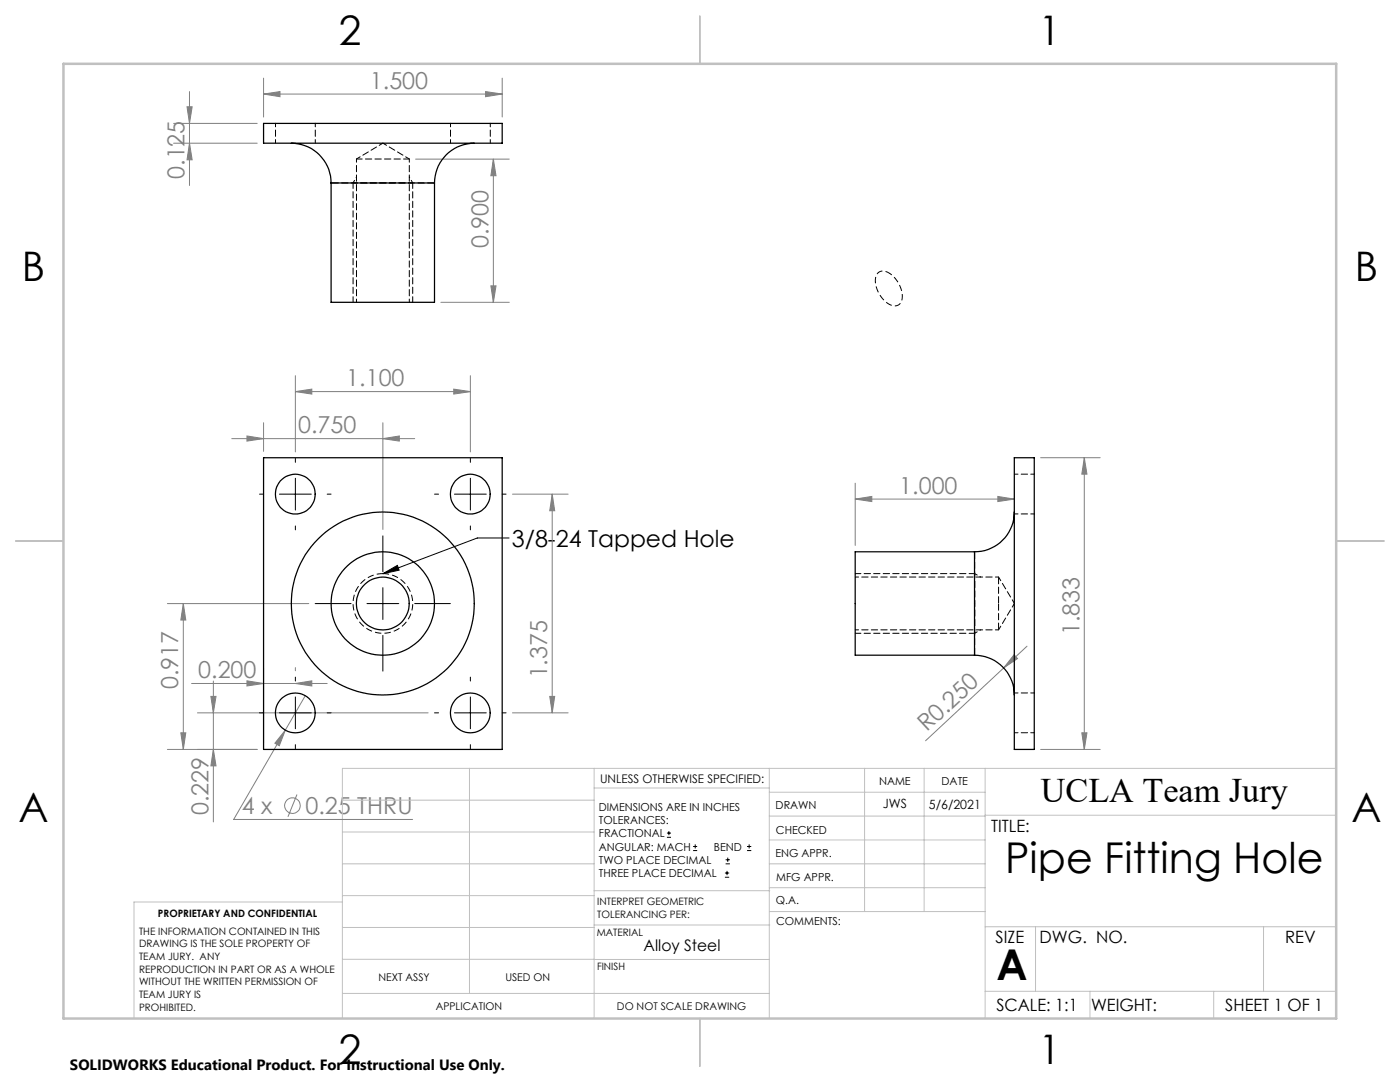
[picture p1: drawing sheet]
<svg xmlns="http://www.w3.org/2000/svg" width="279mm" height="216mm" viewBox="0 0 279 216" stroke-linecap="round" stroke-linejoin="round" font-family="sans-serif">
<g fill="none" stroke="#808080" stroke-width=".2">
<path d="M37.8 18.3v18.7M52.6 18.8l3.3-.5v1zM52.6 15.6v7.8M52.6 18.8h47.6M96.9 18.3l3.3 .5-3.3 .5zM100.2 15.6v7.8M34.6 24.6h16.7M34.6 28.6h16.7M37.3 21.3h1l-.5 3.3zM37.8 28.6l.5 3.3h-1zM82.9 31.7h18.7M98.5 31.7l.5 3.4h-1z"/>
<path d="M98.5 31.7v28.6M98 57h1l-.5 3.3zM58.9 78.1l3.3-.5v1zM58.9 75v15.2M58.9 78.1h35M88 60.3h13.6M90.6 77.6l3.3 .5-3.3 .5zM93.9 75v15.2M46.2 87.5h36.6M49.3 87l3.3 .5-3.3 .5zM52.6 84.3v5.8M76.4 87.5l3.3-.5v1z"/>
<path d="M76.4 84.3v21.4M102.3 98.6h11.1M110.2 98.6v43.6M110.2 98.6l.5 3.3h-1zM170.7 99.6l3.3-.5v1zM170.7 96.4v12.4M170.7 99.6h31.7M199.1 99.1l3.3 .5-3.3 .5zM207.7 91.3h11.9M216.4 91.3l.5 3.3h-1zM216.4 91.3v58.2M33.4 120.4h28.2"/>
<path d="M36.6 120.4v29.1M36.6 120.4l.5 3.3h-1zM38.2 136.4h27.1M42.1 139h1l-.5 3.2zM42.6 135.9v28.1M49.3 135.9l3.3 .5-3.3 .5zM52.6 133.2v15.1M58.9 136.4l3.3-.5v1zM58.9 133.2v.6M60.9 138.8l-14.3 24.7h35.7M109.7 139h1l-.5 3.2zM202.4 130.6l.7 .8-2.8 1.9z"/>
<path d="M205 128.9l-20.3 18.9M33.4 149.5h17.9M36.1 146.2h1l-.5 3.3zM39.4 142.2h46M42.6 149.5l.5 3.3h-1zM56.9 145.7l-1.2 3.1-.8-.5zM59.3 158.5l-1.8 4.5M102.3 142.2h11.1M207.7 149.5h11.9M215.9 146.2h1l-.5 3.3z"/>
<circle cx="58.4" cy="160.8" r="1.55"/>
</g>
<g fill="none" stroke="#000" stroke-width=".2">
<path d="M51.8 98.6h.8M55.8 98.6h6.3M58.9 91.4v.9M58.9 95.4v6.4M65.3 98.6h.8M86.7 98.6h.8M90.7 98.6h6.3M93.9 91.4v.9M93.9 95.4v6.4M100.2 98.6h.8M58.9 105v.7M76.4 114.5l2.9-1.7 .4 1z"/>
<path d="M76.4 106.9v7.2M76.4 117.3v6.3M93.9 105v.7M101.6 107.4h-6.4l-18.8 7.1M58.9 135.1v.8M58.9 139.1v6.3M62.9 120.4h7.2M73.2 120.4h6.4M76.4 126.8v7.1M82.8 120.4h7.1M93.9 135.1v.8M93.9 139.1v6.3"/>
<path d="M51.8 142.2h.8M55.8 142.2h6.3M58.9 148.6v.8M65.3 142.2h.8M86.7 142.2h.8M90.7 142.2h6.3M93.9 148.6v.8M100.2 142.2h.8M133.1 167.1h.8M133.1 166.2h.8M133.5 165.8v.9M138.3 169.7h.8"/>
<path d="M138.3 168.9h.8M138.7 168.5v.8M144.7 175h.8M144.7 174.2h.8M144.8 172.4h.9M144.8 171.6h.9M145.1 173.8v.8M145.2 171.1v.9M149.1 169.7h.8M149.1 168.9h.8M149.5 168.5v.8"/>
</g>
<path d="M76.4 114.5a6 6 0 0 1 5.2 8.8 6 6 0 0 1-10.2 .3 6 6 0 0 1 4.7-9.1h.3" fill="none" stroke="#000" stroke-width=".2" stroke-dasharray="1.3 .6" stroke-linecap="butt"/>
<path d="M177.4 54.5a5.4 5.4 0 0 1 2.5 5.7 1.75 1.75 0 0 1-2.9 .2 5.4 5.4 0 0 1-2.1-5.5 1.6 1.6 0 0 1 2.5-.4" fill="none" stroke="#000" stroke-width=".2" stroke-dasharray="1.3 .6" stroke-dashoffset=".6" stroke-linecap="butt"/>
<g fill="none" stroke="#c0c0c0" stroke-width=".2">
<path d="M68.3 159.7h50.3M93.7 153.3v44.9M118.6 153.3v49.9M118.6 157.2h34.9M153.5 153.3v49.9M153.5 158.1h43.1M172.5 153.3v28.6M184.4 153.3v28.6M196.6 153.3v49.9M266.7 153.3h-198.4v49.9M68.3 178.7h50.3M68.3 172.4h50.3"/>
<path d="M68.3 166h50.3M68.3 180h-41.6v23.2M118.6 177.7h35M153.5 167.6h43.1M153.5 162.8h43.1M153.5 172.4h43.1M153.5 177.1h43.1M196.6 162.7h70.1M68.3 198.2h85.2M68.3 191.4l85.2 .1M68.3 185.1h50.3M118.6 184.6h35"/>
<path d="M153.6 181.9h43M196.6 197.8h70.1M196.6 184.9h70.1M206.7 184.9v12.9M217.5 197.8v5.4M242.2 197.8v5.4M252.2 184.9v12.9"/>
</g>
<path d="M139.7 3.2v9.5M3.1 107.9h9.6M266.7 107.9h9.5M139.7 203.2v9.6" fill="none" stroke="#c0c0c0" stroke-width=".25"/>
<path d="M12.7 12.7h254v190.5h-254z" fill="none" stroke="#c0c0c0" stroke-width=".5"/>
<path d="M70.5 60.3v-23.8M82.4 60.3v-23.8M170.7 114.5h23.8M170.7 126.4h23.8" fill="none" stroke="#000" stroke-width=".2" stroke-dasharray="1.3 .6" stroke-dashoffset=".2"/>
<path d="M70.5 36.5l.6-1.2M82.4 36.5l-.7-1.2M194.5 114.5l1.2 .6M194.5 126.4l1.2-.7" fill="none" stroke="#000" stroke-width=".2" stroke-dasharray="1.3 .6" stroke-dashoffset=".7"/>
<path d="M82.4 36.5h-11.9M194.5 126.4v-11.9" fill="none" stroke="#000" stroke-width=".2" stroke-dasharray="1.3 .6" stroke-dashoffset=".4"/>
<g fill="#808080">
<path d="M202.4 130.6l.7 .8-2.8 1.9z"/>
<path d="M76.4 87.5l3.3-.5v1zM49.3 87l3.3 .5-3.3 .5z"/>
<path d="M56.9 145.7l-2 2.6 .8 .5zM49.3 135.9l3.3 .5-3.3 .5zM58.9 136.4l3.3-.5v1zM58.9 78.1l3.3-.5v1zM90.6 77.6l3.3 .5-3.3 .5zM170.7 99.6l3.3-.5v1zM199.1 99.1l3.3 .5-3.3 .5zM52.6 18.8l3.3-.5v1zM96.9 18.3l3.3 .5-3.3 .5z"/>
<path d="M42.6 149.5l.5 3.3h-1zM42.1 139h1l-.5 3.2zM109.7 139h1l-.5 3.2zM110.2 98.6l.5 3.3h-1z"/>
<path d="M36.6 120.4l.5 3.3h-1zM36.1 146.2h1l-.5 3.3zM216.4 91.3l.5 3.3h-1zM215.9 146.2h1l-.5 3.3zM98.5 31.7l.5 3.4h-1zM98 57h1l-.5 3.3zM37.3 21.3h1l-.5 3.3zM37.8 28.6l.5 3.3h-1z"/>
</g>
<path d="M76.4 114.5l2.9-1.7 .4 1z" fill="#000"/>
<g fill="none" stroke="#000" stroke-width=".25">
<path d="M52.6 24.6h47.6v4h-47.6zM58.1 28.6a7.9 7.9 0 0 1 8 7.9M66.1 36.5v23.8h20.6v-23.8M66.1 36.5h20.6M94.7 28.6a7.9 7.9 0 0 0-8 7.9M52.6 91.3h47.6v58.2h-47.6zM202.4 91.3h4v58.2h-4zM194.5 110.1h-23.8v20.6h23.8M194.5 110.1v20.6M202.4 102.2a7.9 7.9 0 0 1-7.9 7.9M194.5 130.7a7.9 7.9 0 0 1 7.9 8"/>
<circle cx="58.9" cy="98.6" r="4"/>
<circle cx="93.9" cy="98.6" r="4"/>
<circle cx="76.4" cy="120.4" r="10.3"/>
<circle cx="76.4" cy="120.4" r="18.3"/>
<circle cx="76.4" cy="120.4" r="5.3"/>
<circle cx="58.9" cy="142.3" r="4"/>
<circle cx="93.9" cy="142.3" r="4"/>
</g>
<path d="M199.3 120.4v-5.3M199.3 125.7v-5.3" fill="none" stroke="#000" stroke-width=".2" stroke-dasharray="1.3 .6" stroke-dashoffset="-.1"/>
<path d="M55 24.6v4M62.9 28.6v-4M71.1 31.7v28.6M89.9 24.6v4M97.8 28.6v-4M81.7 60.3v-28.6M206.4 94.6h-3.9M199.3 115.1h-28.6M202.5 102.6h3.9M170.7 125.7h28.6M206.4 138.3h-3.9M202.5 146.2h3.9" fill="none" stroke="#000" stroke-width=".2" stroke-dasharray="1.3 .6" stroke-dashoffset=".6"/>
<path d="M76.4 28.6l-5.3 3.1M81.7 31.7l-5.3-3.1M199.3 125.7l3.2-5.3M202.5 120.4l-3.2-5.3" fill="none" stroke="#000" stroke-width=".2" stroke-dasharray="1.3 .6" stroke-dashoffset=".4"/>
<path d="M66.1 36.5h20.6M194.5 110.1v20.6" fill="none" stroke="#000" stroke-width=".2" stroke-dasharray="1.3 .6" stroke-dashoffset="-.2"/>
<path d="M81.7 31.7h-10.6" fill="none" stroke="#000" stroke-width=".2" stroke-dasharray="1.3 .6" stroke-dashoffset=".1"/>
<g font-size="8.5">
<text x="200.6" y="174.2">Pipe Fitting Hole</text>
<text x="198.9" y="195.5">A</text>
</g>
<g font-size="8.1">
<text x="67.6" y="8.9">2</text>
<text x="207.3" y="8.9">1</text>
<text x="4.4" y="56.1">B</text>
<text x="270.4" y="56.1">B</text>
<text x="3.7" y="164.1">A</text>
<text x="269.7" y="164.1">A</text>
<text x="67.6" y="212.4">2</text>
<text x="207.3" y="212.4">1</text>
</g>
<text font-size="6.9" x="207.7" y="160.1">UCLA Team Jury</text>
<g font-size="4.7" fill="#808080">
<text x="73.8" y="17.7">1.500</text>
<text x="36.8" y="35.7" transform="rotate(-90 36.8 35.7)">0.125</text>
<text x="97.5" y="49.6" transform="rotate(-90 97.5 49.6)">0.900</text>
<text x="69.1" y="77.1">1.100</text>
<text x="59.5" y="86.5">0.750</text>
<text x="179.5" y="98.5">1.000</text>
<text x="215.4" y="126.8" transform="rotate(-90 215.4 126.8)">1.833</text>
<text x="35.6" y="137.5" transform="rotate(-90 35.6 137.5)">0.917</text>
<text x="39.6" y="135.3">0.200</text>
<text x="109.2" y="135.4" transform="rotate(-90 109.2 135.4)">1.375</text>
<text x="185" y="146.2" transform="rotate(-43 185 146.2)">R0.250</text>
<text x="41.6" y="162.7" transform="rotate(-90 41.6 162.7)">0.229</text>
<text x="48.3" y="162.4">4 x</text>
<text x="61" y="162.4">0.25 THRU</text>
</g>
<text font-size="4.7" x="102.1" y="109.1">3/8-24 Tapped Hole</text>
<g font-size="3.4">
<text x="197.8" y="166">TITLE:</text>
<text x="198.7" y="188.1">SIZE</text>
<text x="207.5" y="188.1">DWG. NO.</text>
<text x="256.5" y="188.2">REV</text>
<text x="198.8" y="201.7">SCALE: 1:1</text>
<text x="217.7" y="201.8">WEIGHT:</text>
<text x="244.5" y="201.7">SHEET 1 OF 1</text>
</g>
<text font-size="3.2" x="128.5" y="189.8">Alloy Steel</text>
<text font-size="3" x="14" y="213.5">SOLIDWORKS Educational Product. For Instructional Use Only.</text>
<g font-size="2.5">
<text x="176.2" y="161.3">JWS</text>
<text x="185.4" y="161.4">5/6/2021</text>
</g>
<text font-size="2.4" x="119.8" y="156.2">UNLESS OTHERWISE SPECIFIED:</text>
<g font-size="2.2">
<text x="119.5" y="161.8">DIMENSIONS ARE IN INCHES</text>
<text x="154.8" y="161.4">DRAWN</text>
<text x="175.4" y="156.6">NAME</text>
<text x="187.9" y="156.7">DATE</text>
<text x="119.5" y="164.4">TOLERANCES:</text>
<text x="119.5" y="167.1">FRACTIONAL</text>
<text x="154.9" y="166.3">CHECKED</text>
<text x="119.5" y="169.7">ANGULAR: MACH</text>
<text x="119.5" y="172.4">TWO PLACE DECIMAL</text>
<text x="142.5" y="169.7">BEND</text>
<text x="154.8" y="171">ENG APPR.</text>
<text x="119.5" y="175">THREE PLACE DECIMAL</text>
<text x="154.9" y="175.7">MFG APPR.</text>
<text x="154.9" y="180.4">Q.A.</text>
<text x="154.9" y="184.6">COMMENTS:</text>
</g>
<g font-size="2.1">
<text x="75.5" y="195.7">NEXT ASSY</text>
<text x="100.9" y="195.7">USED ON</text>
<text x="86.9" y="201.5">APPLICATION</text>
<text x="123.1" y="201.6">DO NOT SCALE DRAWING</text>
</g>
<g font-size="2">
<text x="31.5" y="182.9">PROPRIETARY AND CONFIDENTIAL</text>
<text x="119.2" y="180.6">INTERPRET GEOMETRIC</text>
<text x="119.2" y="183.1">TOLERANCING PER:</text>
<text x="27.8" y="186.5">THE INFORMATION CONTAINED IN THIS</text>
<text x="27.8" y="189">DRAWING IS THE SOLE PROPERTY OF</text>
<text x="27.8" y="191.6">TEAM JURY. ANY</text>
<text x="119.1" y="186.7">MATERIAL</text>
<text x="27.8" y="194.1">REPRODUCTION IN PART OR AS A WHOLE</text>
<text x="27.8" y="196.6">WITHOUT THE WRITTEN PERMISSION OF</text>
<text x="119.1" y="193.5">FINISH</text>
<text x="27.8" y="199.1">TEAM JURY IS</text>
<text x="27.8" y="201.7">PROHIBITED.</text>
</g>
</svg>
